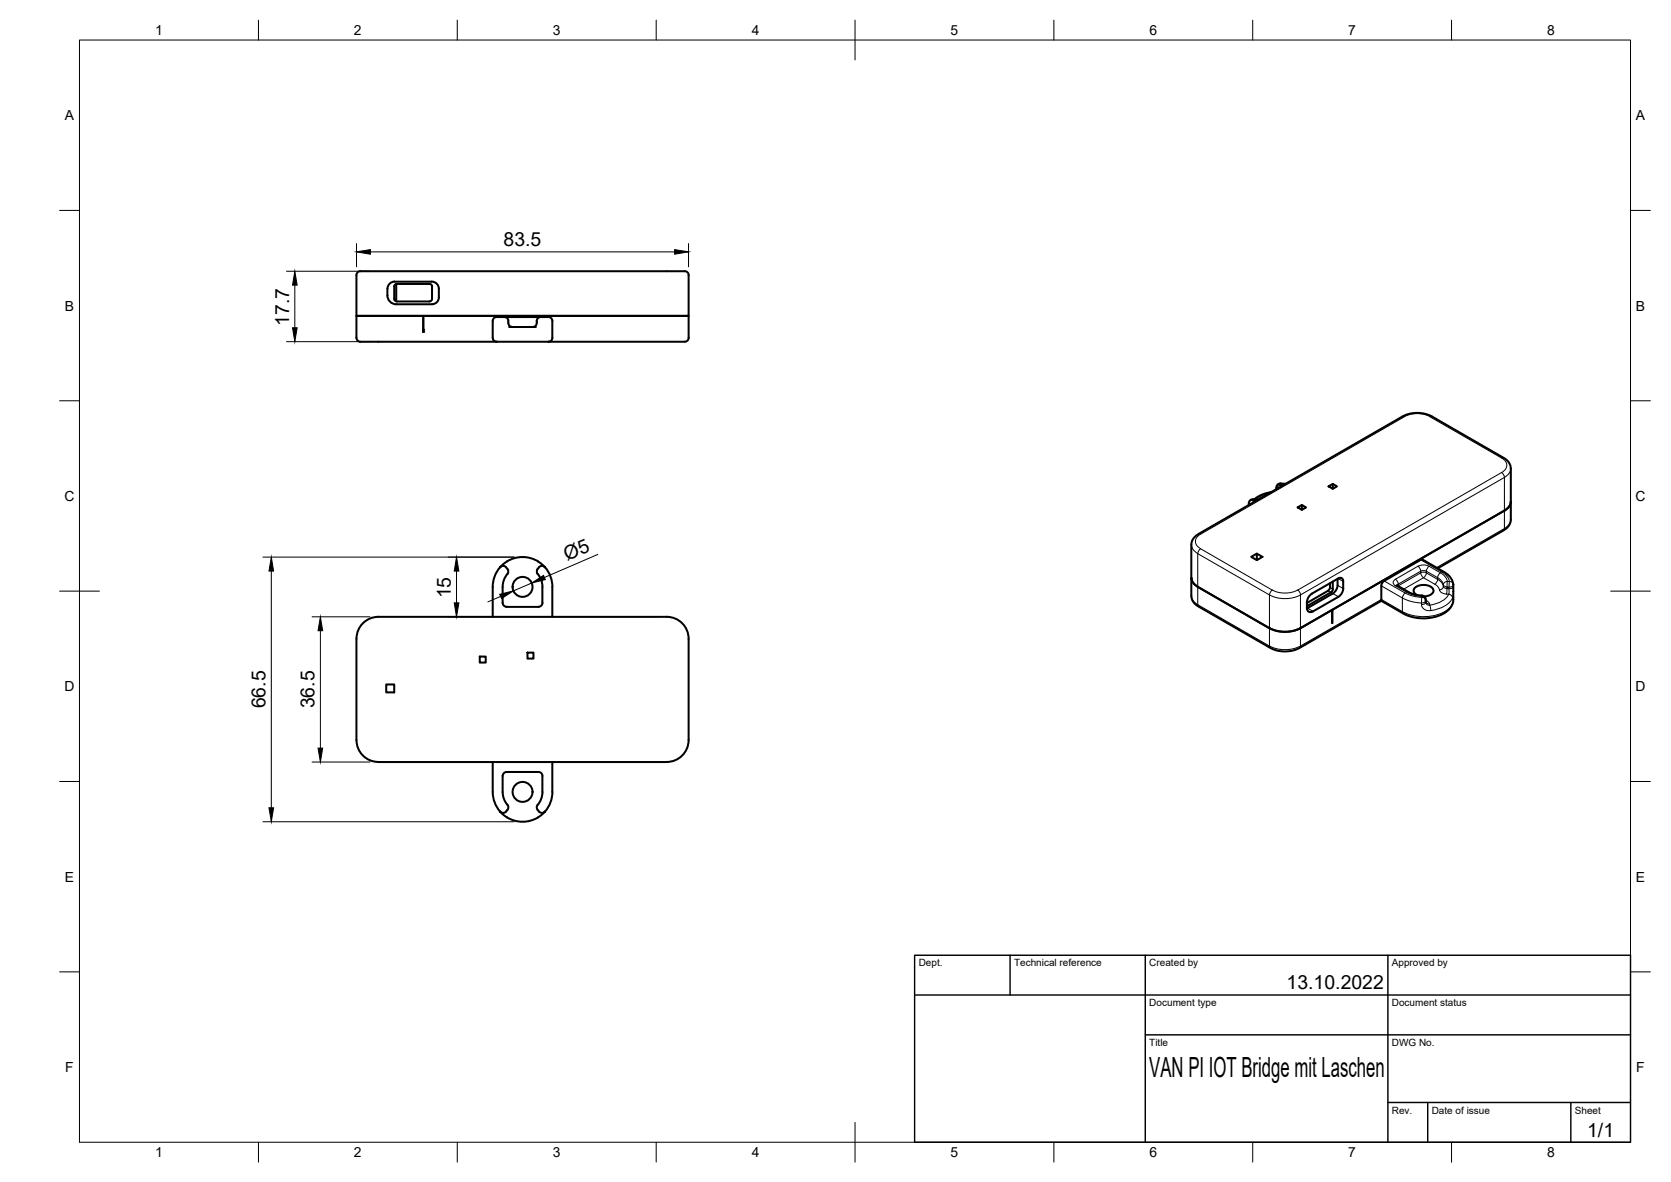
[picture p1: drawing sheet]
<svg xmlns="http://www.w3.org/2000/svg" width="420mm" height="297mm" viewBox="0 0 420 297" stroke-linecap="round" stroke-linejoin="round" font-family="sans-serif">
<!-- layer: Sichtbar -->
<g fill="none" stroke="#000" stroke-width=".51">
<path d="M99.3 71.5l.4-.1h8.6l.3 .6v3.1a.71 .71 0 0 1-.7 .7h-8.1a.71 .71 0 0 1-.7-.7v-3.1zM99.6 71.4v4h-.4M108.7 76.4a1.68 1.68 0 0 0 1.6-1.6v-2.2a1.79 1.79 0 0 0-1.7-1.8h-9.4a1.75 1.75 0 0 0-1.8 1.8 3.2 3.2 0 0 0 1.1 3.6l1.1 .3h9M124.9 79.7h13M124.9 79.7a1.01 1.01 0 0 0-1 1v4.2a1.01 1.01 0 0 0 1 1M126.8 79.7a1.12 1.12 0 0 1 1 1.5 1.01 1.01 0 0 0 1 1M136 79.7a1.12 1.12 0 0 0-1 1.5 1.01 1.01 0 0 1-1 1M137.9 79.7a1.01 1.01 0 0 1 1 1M173.2 69.1a1.37 1.37 0 0 0-1.7-.9h-80a1.84 1.84 0 0 0-1.8 .6l-.1 10.6h83.5v-10.2M128 82.2h6.7M138.9 80.7v4.2M138.9 84.9a1.01 1.01 0 0 1-1 1"/>
<path d="M173.1 84.9v-5.5h-66.7v4v-4h-16.8v5.5a1.54 1.54 0 0 0 1.9 1h33.4M173.2 84.9a1.55 1.55 0 0 1-2 1h-46.3M314.6 139.9l1.4-.8 1.4 .8-1.4 .9zM316 139.1v1.7M316.1 125.7a1.29 1.29 0 0 0-1.5-.1 1.29 1.29 0 0 0-.6 1.3M319.6 123.7l-2.6 .7-1.6 1.1M320.9 122.5v.4M323.2 121.6l-.6-.1a1.17 1.17 0 0 0-1.6 1M326.3 127.5l1-.6 1.1 .6-1.1 .6zM327.3 126.9v1.2M334.1 122.2l1-.6 1.1 .6-1.1 .6zM335.1 121.6v1.2"/>
<path d="M378.3 128.3l-51.3 29.6a8.7 8.7 0 0 1-7.8 0l-18-10.4-1.2-1.1-.4-1.2M378.3 128.3l-43.3 25v3.3v-3.3M379.9 126.1l-.4 1.2-1.2 1M125.7 142.6l.9-.9a7.4 7.4 0 0 1 9.4-.1l1 1M125.7 142.5a7.5 7.5 0 0 0-1.8 5v7.5M125.7 142.5l.8-.3 .8 .4M127.3 142.6l.3 .4M127.6 143a1.19 1.19 0 0 1-.4 1.7l-.5 1.1-.3 1.1v4.6a1.01 1.01 0 0 0 1 1M137 142.5a1.31 1.31 0 0 0-1.8 .4 1.31 1.31 0 0 0 .4 1.8l.5 1.1 .3 1.1v4.6a1.01 1.01 0 0 1-1 1h-8M137 142.5a7.5 7.5 0 0 1 1.9 5M138.9 147.5v7.5M329.5 149.5l7-4.1 .4-.2 .6 .2a4.4 4.4 0 0 1 .2 3l-.4 .9-.7 .7-6.4 3.6a.95 .95 0 0 1-1.1 .1 .95 .95 0 0 1-.5-1 3.6 3.6 0 0 1 .9-3.2z"/>
<path d="M334.4 146.6a1.86 1.86 0 0 1-.3 1.7l-5.5 3.2M335.1 146.2v1.8M335.1 149.1l-6.5 3.8M335.1 148l-.5 .9-6 3.3M336.3 145.5a3.3 3.3 0 0 1-1.2 3.6M348 146l9.6-5.4 6.3 3.7 1.2 1.5 .3 1.2M348 146l-.5 .5-.2 .7v3.8M351.2 147.1l3.7 2 2.6 .6M356.3 149.5a1.17 1.17 0 0 1-.9-1.2 1.17 1.17 0 0 1 1.2-1.1 3.4 3.4 0 0 1 3.7 .8 1.28 1.28 0 0 1-1.1 1.7l-1.1 .2M357.5 149.6a1.6 1.6 0 0 1 1 1.8M361.5 142.8l16.6-9.5 1.2-1.1 .6-1.5v-13.3l-.5-1.1-1.2-1.1-18.4-10.7-2.4-.7-2.3 .1-2.4 .8-51.3 29.5-1.1 .9-.6 1.1-.1 13.6 .1 .9 .6 .9 .9 .7 18.2 10.5 1.5 .6 2.6 .3 1.4-.2 1.5-.5 20.9-12M365.4 147v3.9l-.5 1.6-1.6 1.5-2.8 1.1-3.1 .3-2.7-.5-1.6-.6-5.8-3.3"/>
<path d="M89.6 160.5v25.5a5.5 5.5 0 0 0 5.5 5.5h72.5a5.5 5.5 0 0 0 5.5-5.5v-25.5M89.6 160.5a5.5 5.5 0 0 1 5.5-5.5h72.6a5.5 5.5 0 0 1 5.4 5.5M97.1 172h2v2h-2zM120.6 165h1.5v1.5h-1.5zM132.6 164h1.5v1.5h-1.5zM123.9 191.5v7.5a7.5 7.5 0 0 0 1.8 4.9M127.4 194h8a.97 .97 0 0 1 1 1v4.6l-.3 1.1-.5 1.1a1.31 1.31 0 0 0-.4 1.8 1.31 1.31 0 0 0 1.8 .3M127.4 194a1.01 1.01 0 0 0-1 1v4.6l.3 1.1 .5 1.1a1.25 1.25 0 0 1 .4 1.7M138.9 191.5v7.5M138.9 199a7.5 7.5 0 0 1-1.9 4.9M125.7 203.9l.9 .9a7.5 7.5 0 0 0 9.4 .1l1-1M127.3 203.9l-.8 .4-.8-.4"/>
<path d="M127.6 203.5l-.3 .4"/>
<circle cx="131.4" cy="147.5" r="2.51"/>
<circle cx="131.4" cy="199" r="2.51"/>
</g>
<g fill="#000">
<circle cx="106.4" cy="82.9" r=".25"/>
<circle cx="106.4" cy="83.4" r=".25"/>
<circle cx="314" cy="126.9" r=".25"/>
</g>
<!-- layer: Sichtbar schmal -->
<g fill="none" stroke="#000" stroke-width=".25">
<path d="M352.7 104.6l.5 .1M359.5 104.7l18 10.4M359.5 104.7a7 7 0 0 0-6.3 0l-51.3 29.5M360 104.6l-.5 .1M377.5 118.8l-51.2 29.5M377.6 118.7l.5 .6 .2 .7M377.6 115.1a1.93 1.93 0 0 1 1.3 1.8 1.93 1.93 0 0 1-1.3 1.9M378.1 115l-.5 .1M378.3 120l-51.3 29.5M378.3 120v12.8M379.9 117.7l-.4 1.2-1.2 1.1M299.6 136.9l.4 1.2 1.2 1"/>
<path d="M301.2 139.1l18 10.4M301.2 139.1v12.9M301.4 134.2h.5M301.9 134.2a1.93 1.93 0 0 0-1.3 1.9 1.93 1.93 0 0 0 1.3 1.8l18 10.4M301.9 137.9l-.5 .5-.2 .7M314 126.5h.1M314 126.9h.1M314 126.5v.4M314 126.5l.1 .4M315 125.7l1 .1M315 125.7a.97 .97 0 0 0-1 .8M315 125.7l.2 .5"/>
<path d="M315.1 125.5l-.1 .1M315.5 125.7l.1 .3M315.6 125.5l-.1 .2M319.1 124l-1.8 .6-1.4 1M321 122.5v.4M321 122.5v.3M321 122.5h.1M321 122.9h.1M321.9 121.7l.1 .3M321.9 121.7l1.1 .1M322 121.7a.98 .98 0 0 0-1 .8M322 122h.5"/>
<path d="M322 122v.3M322 121.5v.2M322 122a.89 .89 0 0 0-1 .9M378.3 132.8l-17.1 9.8M378.3 132.8l-.2 .5M379.9 130.6l-.4 1.2-1.2 1M299.6 149.7l.4 1.2 1.2 1.1M301.2 152l18 10.4M301.2 152l.2 .4M319.2 149.5v12.9M319.2 149.5a8.6 8.6 0 0 0 7.8 0M319.9 148.3a7 7 0 0 0 6.4 0"/>
<path d="M319.9 148.3l-.5 .5-.2 .7M326.3 148.3l.5 .5 .2 .7M327 149.5v12.9M328.6 152l.3 .2M328.7 152.8l1.5 .8M333.9 148.5l.7 .4M334.4 147.6l.7 .4M335.1 149.1l1.4 .9M336.3 147.1l1.4 .8M336.5 145.4l1.2 .7M347.3 147.2l5.3 3.1v3.4M348 146l5.3 3"/>
<path d="M350.9 147.2l2.8 1.6M350.9 145.6l.2 .2a.89 .89 0 0 1 .2 1.3M350.9 145.6a.86 .86 0 0 0-.6 .8 .86 .86 0 0 0 .6 .8M351.4 147.1l-.5 .1M351.6 146.8l5.6-3.3v.5l-5.6 3.2zM351.6 147.2v.1M351.6 147.2h-.1M352.6 153.7l-5.3-3-20.3 11.7M352.6 150.3l2.6 .9 2.2 .3M352.6 153.7l.2 .5M352.9 148.1l5-2.9 3.2 1.9 .8 .8a1.67 1.67 0 0 0 1.9 1.4M353.3 149l2.3 .9 1.9 .2"/>
<path d="M353.3 149l-.5 .6-.2 .7M353.7 148.8l1.7 .7 2.1 .3M354.2 148.8h-.5M356.5 142.3l-5.6 3.3M357.2 143.9l.7-.1 .8 .1-.3 .7-.5 .6-.5-.6zM357.2 140.7l5.9 3.4 1 1.2 .3 .8M357.4 151.5l.1 .8 .4 .7 .9 .4h.9M357.4 149.8l.1 .3M357.5 150.1a.9 .9 0 0 1 1 .7M357.5 150.1l-.1 1.4M357.5 149.6l-.1 .2a.91 .91 0 0 1 1 .7M358.5 150.9l.7 .4 .2 .5-.5-.2-.4-.3"/>
<path d="M358.5 151.4l.4 .6 .6 .1M358.5 150.9l-.3 .5-.8 .1M358.5 151.3l-.3 .5-.8 .1M358.6 143.5l2.9 1.7v.4l-2.9-1.6zM359.3 142.3l2.9 1.6M359.4 142.3l-1.5-.3-1.4 .3 .5 .5 .2 .7 .7-.1 .7 .1M359.4 142.3l-.5 .5-.3 .7M359.4 151.8l.1 .3M359.5 152.1l.2 1.3M360.8 146.8l.5-.5 .2-.7 .8 .6 .5 .8a.9 .9 0 0 0 1 .9l-.1 1.4h.5l.1-1.4 .8-.1 .3-.4M362.2 143.9l1.2 1 .5 1.2M362.2 143.9l-.5 .6-.2 .7 .8 .6 .6 1.2"/>
<path d="M362.9 147.4a.98 .98 0 0 1-1 .8M362.9 147v.4M363 143.7h-.5M363.8 147.5h.5v.4h-.5zM363.9 146.1h.5M363.9 146.1l-.1 1.4-.6-.2-.3-.3M363.9 146.1a.98 .98 0 0 0-1 .9M364.2 149.3a1.09 1.09 0 0 1 1 1M364.3 149.3a5.9 5.9 0 0 1-4.8 2.8M364.4 146.1l-.1 1.4 .8-.1 .3-.4M364.4 146.1a.9 .9 0 0 1 1 .7M365.2 150.3a6.8 6.8 0 0 1-5.5 3.1"/>
<path d="M365.4 148.6l-.2 1.7M365.4 150.6a4.4 4.4 0 0 1-3.6 3.7 11.9 11.9 0 0 1-9.2-.6M319.2 162.4l.2 .4M319.2 162.3a8.6 8.6 0 0 0 7.8 0M327 162.4l-.2 .4"/>
</g>
<!-- layer: Border -->
<g fill="none" stroke="#000" stroke-width=".25">
<path d="M20 10.1h390v276.9h-390zM65 5.1v5M115 5.1v5M165 5.1v5M215 5.1v10M265 5.1v5M315 5.1v5M365 5.1v5M15 52.9h5M410 52.9h5M15 100.7h5M410 100.7h5"/>
<path d="M15 148.6h10M405 148.6h10M15 196.4h5M410 196.4h5M15 244.2h5M410 244.2h5M65 287v5M115 287v5M165 287v5M215 282.1v9.9M265 287v5M315 287v5"/>
<path d="M365 287v5"/>
</g>
<!-- layer: TitleBlock -->
<path d="M230 240.1h180v46.9h-180zM230 250h180M254 240.1v9.9M288 240.1v46.9M349 240.1v46.9M288 260.1h122M349 277.1h61M359 277.1v9.9M395 277.1v9.9" fill="none" stroke="#000" stroke-width=".36"/>
<!-- layer: Dimensions -->
<g fill="none" stroke="#000" stroke-width=".25">
<path d="M72 68.2h21M74.1 71.7v10.7M89.6 61.2v5.9M93.1 63.3h76.5M173.1 61.2v5.9M72 85.9h21M150.3 139.3l-13.4 5.8M66.1 140h63.2M68.2 143.5v59.5M78.5 155h14.5M80.6 158.5v29.5M112.7 155h52.8"/>
<path d="M114.8 143.5v8M125.9 149.9l-3.2 1.4M133.7 146.5l-4.6 2M78.5 191.5h14.5M66.1 206.5h63.2"/>
</g>
<path d="M74.1 68.2l.6 3.5h-1.1zM89.6 63.3l3.5-.6v1.2zM169.6 62.7l3.5 .6-3.5 .6zM73.6 82.4h1.1l-.6 3.5zM68.2 140l.6 3.5h-1.2zM80.6 155l.5 3.5h-1.1zM114.8 140l.6 3.5h-1.2zM114.2 151.5h1.2l-.6 3.5zM125.6 149.4l3.5-.9-3 1.9zM133.7 146.5l3-1.9 .4 1.1zM80 188h1.1l-.5 3.5zM67.6 203h1.2l-.6 3.5z" fill="#000" stroke="#000" stroke-width=".25"/>
<text font-size="7" x="289" y="270.6">VAN PI IOT Bridge mit Laschen</text>
<g font-size="4.9">
<text x="126.6" y="61.8">83.5</text>
<text x="72.7" y="81.9" transform="rotate(-90 72.7 81.9)">17.7</text>
<text x="142.6" y="141" transform="rotate(-23 142.6 141)">Ø5</text>
<text x="113.3" y="150.4" transform="rotate(-90 113.3 150.4)">15</text>
<text x="66.8" y="178" transform="rotate(-90 66.8 178)">66.5</text>
<text x="79.1" y="178" transform="rotate(-90 79.1 178)">36.5</text>
<text x="323.5" y="248.5">13.10.2022</text>
<text x="399.1" y="285.7">1/1</text>
</g>
<g font-size="3.5">
<text x="39" y="8.8">1</text>
<text x="89" y="8.8">2</text>
<text x="139" y="8.8">3</text>
<text x="189" y="8.8">4</text>
<text x="239" y="8.8">5</text>
<text x="289" y="8.8">6</text>
<text x="339" y="8.8">7</text>
<text x="389" y="8.8">8</text>
<text x="16.3" y="30.2">A</text>
<text x="411.3" y="30.2">A</text>
<text x="16.3" y="78">B</text>
<text x="411.3" y="78">B</text>
<text x="16.2" y="125.9">C</text>
<text x="411.2" y="125.9">C</text>
<text x="16.2" y="173.7">D</text>
<text x="411.2" y="173.7">D</text>
<text x="16.3" y="221.6">E</text>
<text x="411.3" y="221.6">E</text>
<text x="16.4" y="269.4">F</text>
<text x="411.4" y="269.4">F</text>
<text x="39" y="290.8">1</text>
<text x="89" y="290.8">2</text>
<text x="139" y="290.8">3</text>
<text x="189" y="290.8">4</text>
<text x="239" y="290.8">5</text>
<text x="289" y="290.8">6</text>
<text x="339" y="290.8">7</text>
<text x="389" y="290.8">8</text>
</g>
<g font-size="2.5">
<text x="231" y="242.9">Dept.</text>
<text x="255" y="242.9">Technical reference</text>
<text x="289" y="242.9">Created by</text>
<text x="350" y="242.9">Approved by</text>
<text x="289" y="252.8">Document type</text>
<text x="350" y="252.8">Document status</text>
<text x="289" y="262.9">Title</text>
<text x="350" y="262.9">DWG No.</text>
<text x="350" y="279.9">Rev.</text>
<text x="360" y="279.9">Date of issue</text>
<text x="396" y="279.9">Sheet</text>
</g>
</svg>
